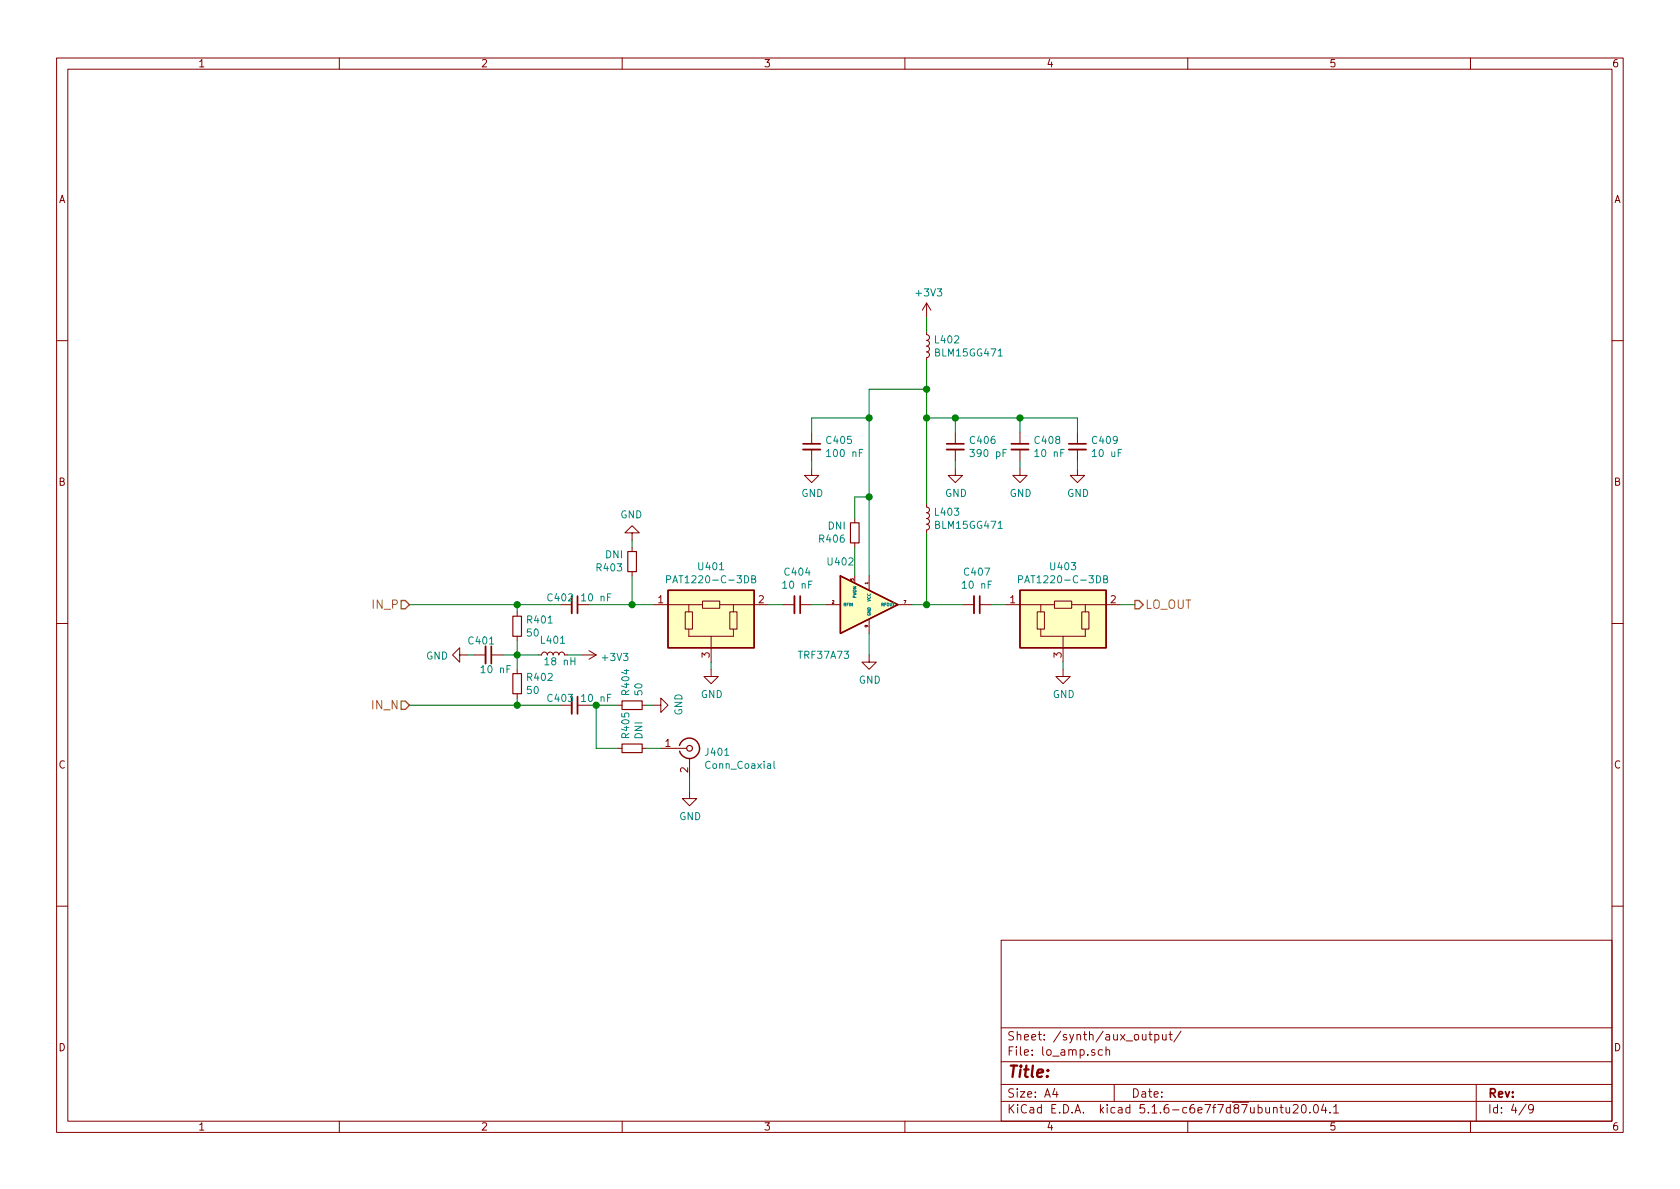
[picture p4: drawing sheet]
<svg xmlns="http://www.w3.org/2000/svg" width="297mm" height="210mm" viewBox="0 0 297 210" stroke-linecap="round" stroke-linejoin="round" font-family="sans-serif">
<g fill="none" stroke="#840000" stroke-width=".18">
<path d="M10 10.3h277v189.9h-277zM12 12.2h273v186.1h-273zM60 10.3v1.9M110 10.3v1.9M160 10.3v1.9M210 10.3v1.9M260 10.3v1.9M163.8 58.7v.5l.4 .1 .1 .3-.1 .4-.4 .2 .4 .1 .1 .3-.1 .4-.4 .2 .4 .1 .1 .3-.1 .4-.4 .2 .4 .2 .1 .2-.1 .5-.4 .1v.5M163.8 53.6v2.5M163.8 53.6l-.7 1.3M163.8 53.6l.8 1.3M10 60.2h2"/>
<path d="M143.5 76.4v2.1M143.5 79.5v2M168.9 76.4v2.1M168.9 79.5v2M180.3 76.4v2.1M180.3 79.5v2M190.5 76.4v2.1M190.5 79.5v2M285 60.2h2M111.8 94.2h1.2l-1.2-1.2-1.3 1.2h1.3v1.3M111.8 96.8v.7M143.5 82.8v1.3h1.3l-1.3 1.2-1.3-1.2h1.3"/>
<path d="M151.1 91.7v.8M151.1 96v.8M163.8 89.1v.6l.4 .1 .1 .3-.1 .4-.4 .2 .4 .1 .1 .3-.1 .4-.4 .2 .4 .1 .1 .3-.1 .4-.4 .2 .4 .1 .1 .3-.1 .4-.4 .2v.5M168.9 82.8v1.3h1.3l-1.3 1.2-1.3-1.2h1.3M180.3 82.8v1.3h1.3l-1.3 1.2-1.2-1.2h1.2M190.5 82.8v1.3h1.3l-1.3 1.2-1.3-1.2h1.3M10 110.3h2M81.3 115.8v-1.3l-1.3 1.3 1.3 1.3v-1.3h1.2M83.8 115.8h2.1M86.9 115.8h2M91.4 108.2v.8M91.4 112.5v.8"/>
<path d="M91.4 118.4v.7M95.2 115.8h.6l.1-.3 .3-.2 .4 .1 .2 .4 .1-.3 .3-.2 .4 .1 .2 .4 .1-.3 .3-.2 .4 .1 .2 .4 .2-.4 .4-.1 .3 .2 .1 .3M102.1 106.9h2M102.9 115.8h2.5M104.1 115.1l1.3 .7M105.4 115.8l-1.3 .8M111.8 101.1v.7M115.6 106.9h8.6M121.2 108.2h1.2v3h-1.2zM121.8 111.2v1.3h7.9v-1.3M121.8 106.9v1.3M124.2 106.3h3.1v1.3h-3.1z"/>
<path d="M125.7 118.4v1.2h1.3l-1.3 1.3-1.2-1.3h1.2M125.7 112.5v4.6M127.3 106.9h8.6M129 108.2h1.3v3h-1.3zM129.7 106.9v1.3M138.4 106.9h2.1M141.5 106.9h2M146 106.9h2.6M151.1 101.8v1.3M153.7 115.8v1.3h1.2l-1.2 1.3-1.3-1.3h1.3M153.7 101.8v2.6M153.7 109.5v2.5"/>
<path d="M158.7 106.9h2.6M170.2 106.9h2M173.2 106.9h2.1M177.8 106.9h8.6M183.4 108.2h1.3v3h-1.3zM184 111.2v1.3h7.9v-1.3M184 106.9v1.3M186.4 106.3h3.1v1.3h-3.1zM188 118.4v1.2h1.2l-1.2 1.3-1.3-1.3h1.3M188 112.5v4.6M189.5 106.9h8.6M191.3 108.2h1.2v3h-1.2z"/>
<path d="M191.9 106.9v1.3M285 110.3h2M91.4 122.7v.7M102.1 124.7h2M109.2 132.3h.8M109.2 124.7h.8M113.5 132.3h.8M113.5 124.7h.8M115.6 124.7h1.2v-1.3l1.3 1.3-1.3 1.3v-1.3M116.8 132.3h4.6M121.9 139.9v1.3h1.3l-1.3 1.3-1.3-1.3h1.3M121.9 134.1v3.3"/>
<path d="M10 160.2h2M177 166.3h108v32h-108zM285 160.2h2M60 198.3v1.9M110 198.3v1.9M160 198.3v1.9M177 194.8h108M177 191.8h108M177 187.8h108M177 181.8h108M186.5 192.5l-.4 1h1M186.8 193v1"/>
<path d="M194.9 185.7l-.4-.1-.3 .3 .1 .6 .2 .1 .4-.1M195.6 185.7l.2-.1 .3 .1 .1 .9M195.6 185.1v1.5M197 191.8v3M202 182.9l.1 .9 .3 .1 .2-.1M202.6 182.9v1M203.1 182.9h.6M203.3 182.4v1.3l.4 .2M204.2 183l.4-.1 .3 .3-.1 .6-.2 .1-.4-.1M204.2 182.9v1.5M205.5 182.9v.8a.37 .37 0 0 0 .7 .1M206.2 182.9v1"/>
<path d="M206.7 182.9h.6M206.9 182.4v1.3l.4 .2M208.8 182.3l-1.3 2M210 198.3v1.9M225.2 196l.2-.2 .3 .1 .1 .9M226.3 195.8h.6M226.5 195.3v1.3l.4 .2M227.4 195.8l.1 .9 .3 .1 .2-.1M228 195.8v1M228.7 195.5l.2-.2h.3l.3 .5-.9 1h.9M230.2 195.5l.4-.2a.94 .94 0 0 1 0 1.5l-.5-.3v-.6zM231.6 196.7v.1"/>
<path d="M232.4 195.4l.2-.1a.8 .8 0 0 1 .5 .8 .8 .8 0 0 1-.5 .7 1 1 0 0 1-.2-1.4zM234 195.2l-.3 1.1h.9M234.4 195.8v1M235.2 196.7v.1M235.8 195.8l.4-.5v1.5M235.8 196.8h.9M260 198.3v1.9M261 191.8v6.5M269.8 195.2l-1.2 2M271.1 196l-.3 .3-.4-.1-.1-.2v-.4l.1-.2 .4-.1 .2 .2a1.19 1.19 0 0 1-.2 1.2l-.4 .1"/>
</g>
<path d="M142 79.5h3M167.4 79.5h3M178.8 79.5h3.1M189 79.5h3M85.9 114.3v3M101.1 105.4v3.1M140.5 105.4v3.1M172.2 105.4v3.1M101.1 123.2v3" fill="none" stroke="#840000" stroke-width=".33"/>
<path d="M142 78.5h3M167.4 78.5h3M178.8 78.5h3.1M189 78.5h3M86.9 114.3v3M102.1 105.4v3.1M141.5 105.4v3.1M173.2 105.4v3.1M102.1 123.2v3" fill="none" stroke="#840000" stroke-width=".3"/>
<g fill="#ffffc2" stroke="#ffffc2" stroke-width=".18">
<path d="M180.3 104.4h15.3v10.1h-15.3z"/>
<path d="M148.6 101.8l10.1 5.1-10.1 5.1z"/>
<path d="M118.1 104.4h15.2v10.1h-15.2z"/>
</g>
<path d="M118.1 104.4h15.2v10.1h-15.2zM148.6 101.8l10.1 5.1-10.1 5.1zM180.3 104.4h15.3v10.1h-15.3zM120.1 131.8a1.8 1.8 0 0 1 2.8-1 1.8 1.8 0 0 1 .1 2.9 1.8 1.8 0 0 1-2.8-.9" fill="none" stroke="#840000" stroke-width=".25"/>
<path d="M176.5 63h.7M176.5 93.4h.7M117.9 102.5l.6-.1 .1-.2-.1-.3-.2-.1h-.4v1.3M132.9 102.4h.6l.1-.2-.1-.3-.6-.1v1.3h.5l.2-.2v-.3l-.3-.2M180.1 102.5l.6-.1 .1-.2-.1-.3-.1-.1h-.5v1.3M195.1 102.4h.6l.1-.2v-.3l-.7-.1v1.3h.5l.2-.2 .1-.3-.3-.2M136.9 134.6v1.1l.1 .2" fill="none" stroke="#008484" stroke-width=".18"/>
<g fill="none" stroke="#840000" stroke-width=".2">
<path d="M111 97.5h1.5v3.6h-1.5zM150.4 92.5h1.5v3.5h-1.5zM90.7 119.1h1.5v3.6h-1.5zM90.7 109h1.5v3.5h-1.5zM110 131.6h3.5v1.5h-3.5zM110 123.9h3.5v1.6h-3.5z"/>
<circle cx="121.9" cy="132.3" r=".51"/>
</g>
<g fill="none" stroke="#008400" stroke-width=".18">
<path d="M163.8 56.1v2.6M153.7 73.9h-10.2v2.5M163.8 73.9h26.7v2.5M163.8 68.8h-10.1v33M163.8 63.7v25.4M168.9 73.9v2.5M180.3 73.9v2.5M111.8 95.5v1.3M143.5 81.5v1.3M151.1 96.8v5M153.7 87.9h-2.6v3.8M163.8 94.2v12.7"/>
<path d="M168.9 81.5v1.3M180.3 81.5v1.3M190.5 81.5v1.3M72.4 106.9h26.7M82.5 115.8h1.3M88.9 115.8h6.3M91.4 106.9v1.3M91.4 113.3v5.1M100.3 115.8h2.6M104.1 106.9h11.5M111.8 101.8v5.1M125.7 117.1v1.3"/>
<path d="M135.9 106.9h2.5M143.5 106.9h2.5M153.7 112v3.8M161.3 106.9h8.9M175.3 106.9h2.5M188 117.1v1.3M198.1 106.9h2.6M72.4 124.7h26.7M91.4 123.4v1.3M109.2 124.7h-3.8v7.6h3.8M114.3 124.7h1.3M114.3 132.3h2.5"/>
<path d="M121.9 137.4v2.5"/>
</g>
<path d="M70.9 106.2h.8l.7 .7-.7 .8h-.8zM200.7 106.2h.7l.7 .7-.7 .8h-.7zM70.9 124h.8l.7 .7-.7 .7h-.8z" fill="none" stroke="#848400" stroke-width=".25"/>
<g fill="#008400" stroke="#008400" stroke-width=".25">
<circle cx="163.8" cy="106.9" r=".51"/>
<circle cx="153.7" cy="87.9" r=".51"/>
<circle cx="180.3" cy="73.9" r=".51"/>
<circle cx="105.4" cy="124.7" r=".51"/>
<circle cx="111.8" cy="106.9" r=".51"/>
<circle cx="163.8" cy="73.9" r=".51"/>
<circle cx="153.7" cy="73.9" r=".51"/>
<circle cx="168.9" cy="73.9" r=".51"/>
<circle cx="91.4" cy="106.9" r=".51"/>
<circle cx="91.4" cy="115.8" r=".51"/>
<circle cx="91.4" cy="124.7" r=".51"/>
<circle cx="163.8" cy="68.8" r=".51"/>
</g>
<text font-size="2.8" fill="#840000" x="178" y="190.5">Title:</text>
<g font-size="2.1" fill="#848400">
<text x="66" y="107.7">IN_P</text>
<text x="202.4" y="107.7">LO_OUT</text>
<text x="65.9" y="125.4">IN_N</text>
</g>
<g font-size="2.1" fill="#840000">
<text x="178" y="184">Sheet: /synth/aux_output/</text>
<text x="178" y="186.7">File: lo_amp.sch</text>
<text x="178" y="196.9">KiCad E.D.A. kicad 5.1.6-c6e7f7d87ubuntu20.04.1</text>
<text x="178" y="194.1">Size: A4</text>
<text x="200" y="194.1">Date:</text>
<text x="263" y="194.1">Rev:</text>
<text x="263" y="196.9">Id: 4/9</text>
</g>
<g font-size="1.8" fill="#840000">
<text x="35" y="11.9">1</text>
<text x="85" y="11.9">2</text>
<text x="135" y="11.9">3</text>
<text x="185" y="11.9">4</text>
<text x="235" y="11.9">5</text>
<text x="285" y="11.9">6</text>
<text x="10.4" y="35.9">A</text>
<text x="285.4" y="35.9">A</text>
<text x="10.4" y="85.9">B</text>
<text x="285.4" y="85.9">B</text>
<text x="116.4" y="106.7">1</text>
<text x="134.1" y="106.7">2</text>
<text x="178.6" y="106.7">1</text>
<text x="196.4" y="106.7">2</text>
<text x="125.5" y="116.3" transform="rotate(-90 125.5 116.3)">3</text>
<text x="187.7" y="116.3" transform="rotate(-90 187.7 116.3)">3</text>
<text x="10.4" y="135.9">C</text>
<text x="117.6" y="132.1">1</text>
<text x="121.7" y="136.6" transform="rotate(-90 121.7 136.6)">2</text>
<text x="285.4" y="135.9">C</text>
<text x="10.4" y="185.9">D</text>
<text x="285.4" y="185.9">D</text>
<text x="35" y="199.9">1</text>
<text x="85" y="199.9">2</text>
<text x="135" y="199.9">3</text>
<text x="185" y="199.9">4</text>
<text x="235" y="199.9">5</text>
<text x="285" y="199.9">6</text>
</g>
<g font-size="1.8" fill="#008484">
<text x="162.1" y="52.4">+3V3</text>
<text x="165.4" y="60.7">L402</text>
<text x="165.6" y="63">BLM15GG471</text>
<text x="146.3" y="78.5">C405</text>
<text x="146.5" y="80.8">100 nF</text>
<text x="171.7" y="78.5">C406</text>
<text x="171.9" y="80.8">390 pF</text>
<text x="183.1" y="78.5">C408</text>
<text x="183.2" y="80.8">10 nF</text>
<text x="193.2" y="78.5">C409</text>
<text x="193.4" y="80.8">10 uF</text>
<text x="141.7" y="87.9">GND</text>
<text x="167.1" y="87.9">GND</text>
<text x="178.5" y="87.9">GND</text>
<text x="188.7" y="87.9">GND</text>
<text x="109.7" y="91.7">GND</text>
<text x="145" y="96">R406</text>
<text x="146.4" y="93.6">DNI</text>
<text x="165.4" y="91.2">L403</text>
<text x="165.6" y="93.5">BLM15GG471</text>
<text x="105.6" y="101">R403</text>
<text x="107.1" y="98.7">DNI</text>
<text x="123.6" y="100.8">U401</text>
<text x="138.9" y="101.8">C404</text>
<text x="146.5" y="100">U402</text>
<text x="170.6" y="101.8">C407</text>
<text x="185.9" y="100.8">U403</text>
<text x="97" y="106.3">C402</text>
<text x="103.1" y="106.3">10 nF</text>
<text x="119" y="103.1">PAT1220-C-3DB</text>
<text x="138.7" y="104.1">10 nF</text>
<text x="170.4" y="104.1">10 nF</text>
<text x="181.2" y="103.1">PAT1220-C-3DB</text>
<text x="83" y="114">C401</text>
<text x="93.2" y="112.6">50</text>
<text x="93.3" y="110.3">R401</text>
<text x="95.8" y="113.8">L401</text>
<text x="75.3" y="116.6">GND</text>
<text x="85.3" y="119">10 nF</text>
<text x="96.6" y="117.6">18 nH</text>
<text x="106.7" y="116.9">+3V3</text>
<text x="141.4" y="116.5">TRF37A73</text>
<text x="93.2" y="122.7">50</text>
<text x="93.3" y="120.4">R402</text>
<text x="97" y="124.1">C403</text>
<text x="111.3" y="122.8" transform="rotate(-90 111.3 122.8)">R404</text>
<text x="113.6" y="122.9" transform="rotate(-90 113.6 122.9)">50</text>
<text x="123.9" y="123.4">GND</text>
<text x="151.8" y="120.9">GND</text>
<text x="186.1" y="123.4">GND</text>
<text x="111.3" y="130.4" transform="rotate(-90 111.3 130.4)">R405</text>
<text x="113.6" y="130.7" transform="rotate(-90 113.6 130.7)">DNI</text>
<text x="120.6" y="126.5" transform="rotate(-90 120.6 126.5)">GND</text>
<text x="124.9" y="133.6">J401</text>
<text x="125" y="136">Conn_Coaxial</text>
<text x="120.1" y="145">GND</text>
</g>
<text font-size="1.8" fill="#008400" x="103.1" y="124.1">10 nF</text>
<g font-size=".7" fill="#840000">
<text x="147.1" y="106.7">2</text>
<text x="150.9" y="102.7" transform="rotate(-90 150.9 102.7)">5</text>
<text x="153.5" y="103.3" transform="rotate(-90 153.5 103.3)">1</text>
<text x="159.8" y="106.7">7</text>
<text x="153.5" y="110.9" transform="rotate(-90 153.5 110.9)">9</text>
</g>
<g font-size=".7" fill="#008484">
<text x="149.1" y="107.2">RFIN</text>
<text x="151.4" y="105.8" transform="rotate(-90 151.4 105.8)">PWDN</text>
<text x="153.9" y="106.4" transform="rotate(-90 153.9 106.4)">VCC</text>
<text x="155.8" y="107.2">RFOUT</text>
<text x="153.9" y="109" transform="rotate(-90 153.9 109)">GND</text>
</g>
</svg>
